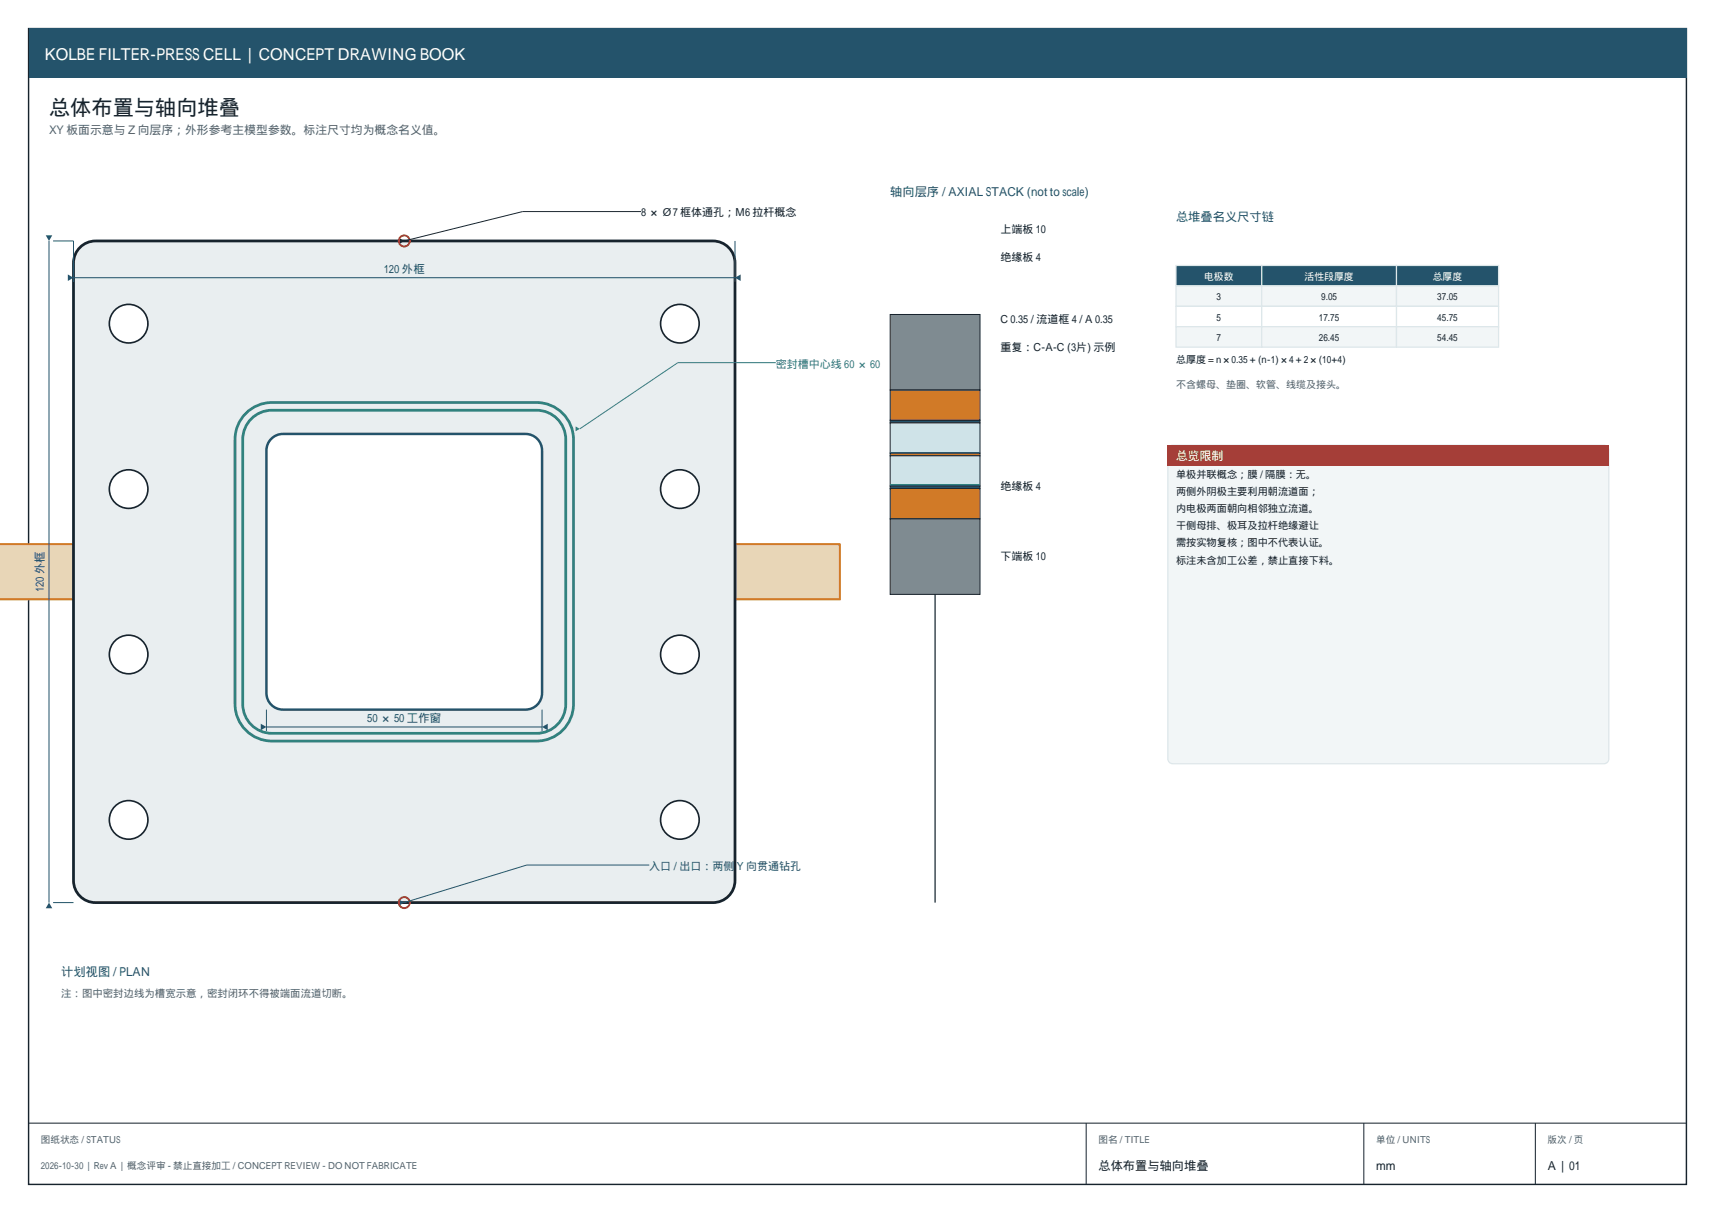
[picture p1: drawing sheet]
<svg xmlns="http://www.w3.org/2000/svg" width="420mm" height="297mm" viewBox="0 0 420 297" stroke-linecap="round" stroke-linejoin="round" font-family="sans-serif">
<path d="M7 7h406v283h-406z" fill="none" stroke="#17232d" stroke-width=".35"/>
<path d="M7 7h406v12h-406z" fill-rule="evenodd" fill="#24536b"/>
<path d="M7 275h406M266 275v15M334 275v15M376 275v15" fill="none" stroke="#17232d" stroke-width=".25"/>
<g fill="#e8d6b7" stroke="#d17a27" stroke-width=".47">
<path d="M151.7 133.2h54v13.5h-54z" fill-rule="evenodd"/>
<path d="M-.1 133.2h46.5v13.5h-46.5z" fill-rule="evenodd"/>
</g>
<path d="M19.6 60.6a5.4 5.4 0 0 1 3.8-1.6h151.2a5.4 5.4 0 0 1 5.4 5.4v151.2a5.4 5.4 0 0 1-5.4 5.4h-151.2a5.4 5.4 0 0 1-5.4-5.4v-151.2a5.4 5.4 0 0 1 1.6-3.8z" fill-rule="evenodd" fill="#e9eef0" stroke="#17232d" stroke-width=".68" stroke-linecap="butt"/>
<path d="M66.4 107.4a4 4 0 0 1 2.9-1.2h59.4a4 4 0 0 1 4.1 4.1v59.4a4 4 0 0 1-4.1 4h-59.4a4 4 0 0 1-4-4v-59.4a4 4 0 0 1 1.1-2.9z" fill-rule="evenodd" fill="#fff" stroke="#24536b" stroke-width=".61" stroke-linecap="butt"/>
<path d="M60.2 101.2a9 9 0 0 1 6.4-2.6h64.8a9 9 0 0 1 9 9v64.8a9 9 0 0 1-9 9h-64.8a9 9 0 0 1-9-9v-64.8a9 9 0 0 1 2.6-6.4zM61.9 102.2a7.1 7.1 0 0 1 4.7-1.8h64.8a7.2 7.2 0 0 1 7.2 7.2v64.8a7.2 7.2 0 0 1-7.2 7.2h-64.8a7.2 7.2 0 0 1-7.2-7.2v-64.8a7.1 7.1 0 0 1 2.5-5.4z" fill="none" stroke="#31827e" stroke-width=".68" stroke-linecap="butt"/>
<g fill="#fff" stroke="#17232d" stroke-width=".41">
<circle cx="31.5" cy="200.7" r="4.7"/>
<circle cx="31.5" cy="160.2" r="4.7"/>
<circle cx="31.5" cy="119.7" r="4.7"/>
<circle cx="31.5" cy="79.2" r="4.7"/>
<circle cx="166.5" cy="200.7" r="4.7"/>
<circle cx="166.5" cy="160.2" r="4.7"/>
<circle cx="166.5" cy="119.7" r="4.7"/>
<circle cx="166.5" cy="79.2" r="4.7"/>
</g>
<g fill="none" stroke="#a53e38" stroke-width=".47">
<circle cx="99" cy="59" r="1.35"/>
<circle cx="99" cy="221" r="1.35"/>
</g>
<path d="M18 59v10M180 59v10" fill="none" stroke="#24536b" stroke-width=".24"/>
<path d="M18 68h162" fill="none" stroke="#24536b" stroke-width=".25"/>
<g fill="#24536b">
<path d="M16.6 67.2l1.4 .8-1.4 .8z"/>
<path d="M180 68l1.4-.8v1.6z"/>
</g>
<path d="M13 59h5M13 221h5" fill="none" stroke="#24536b" stroke-width=".24"/>
<path d="M12 59v162" fill="none" stroke="#24536b" stroke-width=".25"/>
<g fill="#24536b">
<path d="M12 221l.8 1.4h-1.6z"/>
<path d="M11.2 57.6h1.6l-.8 1.4z"/>
</g>
<path d="M65.3 173.7v5.3M132.8 173.7v5.3" fill="none" stroke="#24536b" stroke-width=".24"/>
<path d="M65.3 178h67.5" fill="none" stroke="#24536b" stroke-width=".25"/>
<g fill="#24536b">
<path d="M63.9 177.2l1.4 .8-1.4 .8z"/>
<path d="M132.8 178l1.3-.8v1.6z"/>
</g>
<path d="M190 88.8h-24l-24 16.2" fill="none" stroke="#31827e" stroke-width=".24"/>
<path d="M141 104.4l1 .6-1 .6z" fill="#31827e"/>
<path d="M157 51.8h-29l-29 7.2" fill="none" stroke="#17232d" stroke-width=".24"/>
<path d="M98 58.4l1 .6-1 .6z" fill="#17232d"/>
<path d="M159 211.8h-30l-30 9.2" fill="none" stroke="#24536b" stroke-width=".24"/>
<path d="M98 220.4l1 .6-1 .6z" fill="#24536b"/>
<path d="M218 77h22v18.5h-22z" fill-rule="evenodd" fill="#7f8b91" stroke="#17232d" stroke-width=".24"/>
<path d="M218 95.5h22v7.4h-22z" fill-rule="evenodd" fill="#d17a27" stroke="#17232d" stroke-width=".24"/>
<path d="M218 102.9h22v.6h-22z" fill-rule="evenodd" fill="#24536b" stroke="#17232d" stroke-width=".24"/>
<path d="M218 103.5h22v7.4h-22z" fill-rule="evenodd" fill="#cfe3e8" stroke="#17232d" stroke-width=".24"/>
<path d="M218 110.8h22" fill="none" stroke="#31827e" stroke-width=".25"/>
<path d="M218 110.9h22v.7h-22z" fill-rule="evenodd" fill="#d17a27" stroke="#17232d" stroke-width=".24"/>
<path d="M218 111.6h22v7.4h-22z" fill-rule="evenodd" fill="#cfe3e8" stroke="#17232d" stroke-width=".24"/>
<path d="M218 118.9h22" fill="none" stroke="#31827e" stroke-width=".25"/>
<path d="M218 119h22v.6h-22z" fill-rule="evenodd" fill="#24536b" stroke="#17232d" stroke-width=".24"/>
<path d="M218 119.6h22v7.4h-22z" fill-rule="evenodd" fill="#d17a27" stroke="#17232d" stroke-width=".24"/>
<path d="M218 127h22v18.5h-22z" fill-rule="evenodd" fill="#7f8b91" stroke="#17232d" stroke-width=".24"/>
<path d="M229 145.5v75.5" fill="none" stroke="#17232d" stroke-width=".3"/>
<g fill="#24536b" stroke="#dce6ea" stroke-width=".3">
<path d="M288 65h21v5h-21z" fill-rule="evenodd"/>
<path d="M309 65h33v5h-33z" fill-rule="evenodd"/>
<path d="M342 65h25v5h-25z" fill-rule="evenodd"/>
</g>
<g fill="#f2f6f7" stroke="#dce6ea" stroke-width=".3">
<path d="M288 70h21v5h-21z" fill-rule="evenodd"/>
<path d="M309 70h33v5h-33z" fill-rule="evenodd"/>
<path d="M342 70h25v5h-25z" fill-rule="evenodd"/>
</g>
<g fill="#fff" stroke="#dce6ea" stroke-width=".3">
<path d="M288 75h21v5h-21z" fill-rule="evenodd"/>
<path d="M309 75h33v5h-33z" fill-rule="evenodd"/>
<path d="M342 75h25v5h-25z" fill-rule="evenodd"/>
</g>
<g fill="#f2f6f7" stroke="#dce6ea" stroke-width=".3">
<path d="M288 80h21v5h-21z" fill-rule="evenodd"/>
<path d="M309 80h33v5h-33z" fill-rule="evenodd"/>
<path d="M342 80h25v5h-25z" fill-rule="evenodd"/>
<path d="M286.2 109.5l1-.5h105.6a1.2 1.2 0 0 1 1.2 1.2v75.6a1.2 1.2 0 0 1-1.2 1.2h-105.6a1.2 1.2 0 0 1-1.2-1.2v-75.6z" fill-rule="evenodd"/>
</g>
<path d="M286 109h108v5h-108z" fill-rule="evenodd" fill="#a53e38"/>
<text font-size="5.2" fill="#17232d" x="12" y="28.2">总体布置与轴向堆叠</text>
<text font-size="4" fill="#fff" x="11" y="14.8">KOLBE FILTER-PRESS CELL | CONCEPT DRAWING BOOK</text>
<g font-size="3" fill="#24536b">
<text x="218" y="48">轴向层序 / AXIAL STACK (not to scale)</text>
<text x="288" y="54">总堆叠名义尺寸链</text>
<text x="15" y="239">计划视图 / PLAN</text>
</g>
<g font-size="3" fill="#17232d">
<text x="269" y="286.4">总体布置与轴向堆叠</text>
<text x="337" y="286.4">mm</text>
<text x="379" y="286.4">A | 01</text>
</g>
<text font-size="2.9" fill="#52636f" x="12" y="32.8">XY 板面示意与 Z 向层序；外形参考主模型参数。标注尺寸均为概念名义值。</text>
<text font-size="2.9" fill="#fff" x="288" y="112.7">总览限制</text>
<g font-size="2.8" fill="#24536b">
<text x="94" y="66.9">120 外框</text>
<text x="10.7" y="145" transform="rotate(-90 10.7 145)">120 外框</text>
<text x="89.9" y="176.9">50 × 50 工作窗</text>
</g>
<g font-size="2.7" fill="#17232d">
<text x="157" y="53">8 × Ø7 框体通孔；M6 拉杆概念</text>
<text x="245" y="57">上端板 10</text>
<text x="245" y="64">绝缘板 4</text>
<text x="245" y="79">C 0.35 / 流道框 4 / A 0.35</text>
<text x="245" y="86">重复：C-A-C (3片) 示例</text>
<text x="245" y="120">绝缘板 4</text>
<text x="245" y="137">下端板 10</text>
</g>
<text font-size="2.7" fill="#31827e" x="190" y="90">密封槽中心线 60 × 60</text>
<text font-size="2.7" fill="#24536b" x="159" y="213">入口 / 出口：两侧 Y 向贯通钻孔</text>
<text font-size="2.6" fill="#52636f" x="15" y="244">注：图中密封边线为槽宽示意，密封闭环不得被端面流道切断。</text>
<g font-size="2.5" fill="#17232d">
<text x="288" y="89">总厚度 = n×0.35 + (n-1)×4 + 2×(10+4)</text>
<text x="288" y="117">单极并联概念；膜 / 隔膜：无。</text>
<text x="288" y="121.2">两侧外阴极主要利用朝流道面；</text>
<text x="288" y="125.4">内电极两面朝向相邻独立流道。</text>
<text x="288" y="129.6">干侧母排、极耳及拉杆绝缘避让</text>
<text x="288" y="133.8">需按实物复核；图中不代表认证。</text>
<text x="288" y="138">标注未含加工公差，禁止直接下料。</text>
</g>
<text font-size="2.5" fill="#52636f" x="288" y="95">不含螺母、垫圈、软管、线缆及接头。</text>
<g font-size="2.4" fill="#fff">
<text x="294.9" y="68.5">电极数</text>
<text x="319.5" y="68.5">活性段厚度</text>
<text x="350.9" y="68.5">总厚度</text>
</g>
<g font-size="2.4" fill="#17232d">
<text x="323.6" y="73.5">9.05</text>
<text x="352" y="73.5">37.05</text>
<text x="323" y="78.5">17.75</text>
<text x="323" y="83.5">26.45</text>
<text x="352" y="78.5">45.75</text>
<text x="352" y="83.5">54.45</text>
</g>
<g font-size="2.4" fill="#52636f">
<text x="10" y="279.8">图纸状态 / STATUS</text>
<text x="269" y="279.8">图名 / TITLE</text>
<text x="337" y="279.8">单位 / UNITS</text>
<text x="379" y="279.8">版次 / 页</text>
<text x="10" y="286.3">2026-10-30 | Rev A | 概念评审 - 禁止直接加工 / CONCEPT REVIEW - DO NOT FABRICATE</text>
</g>
</svg>
